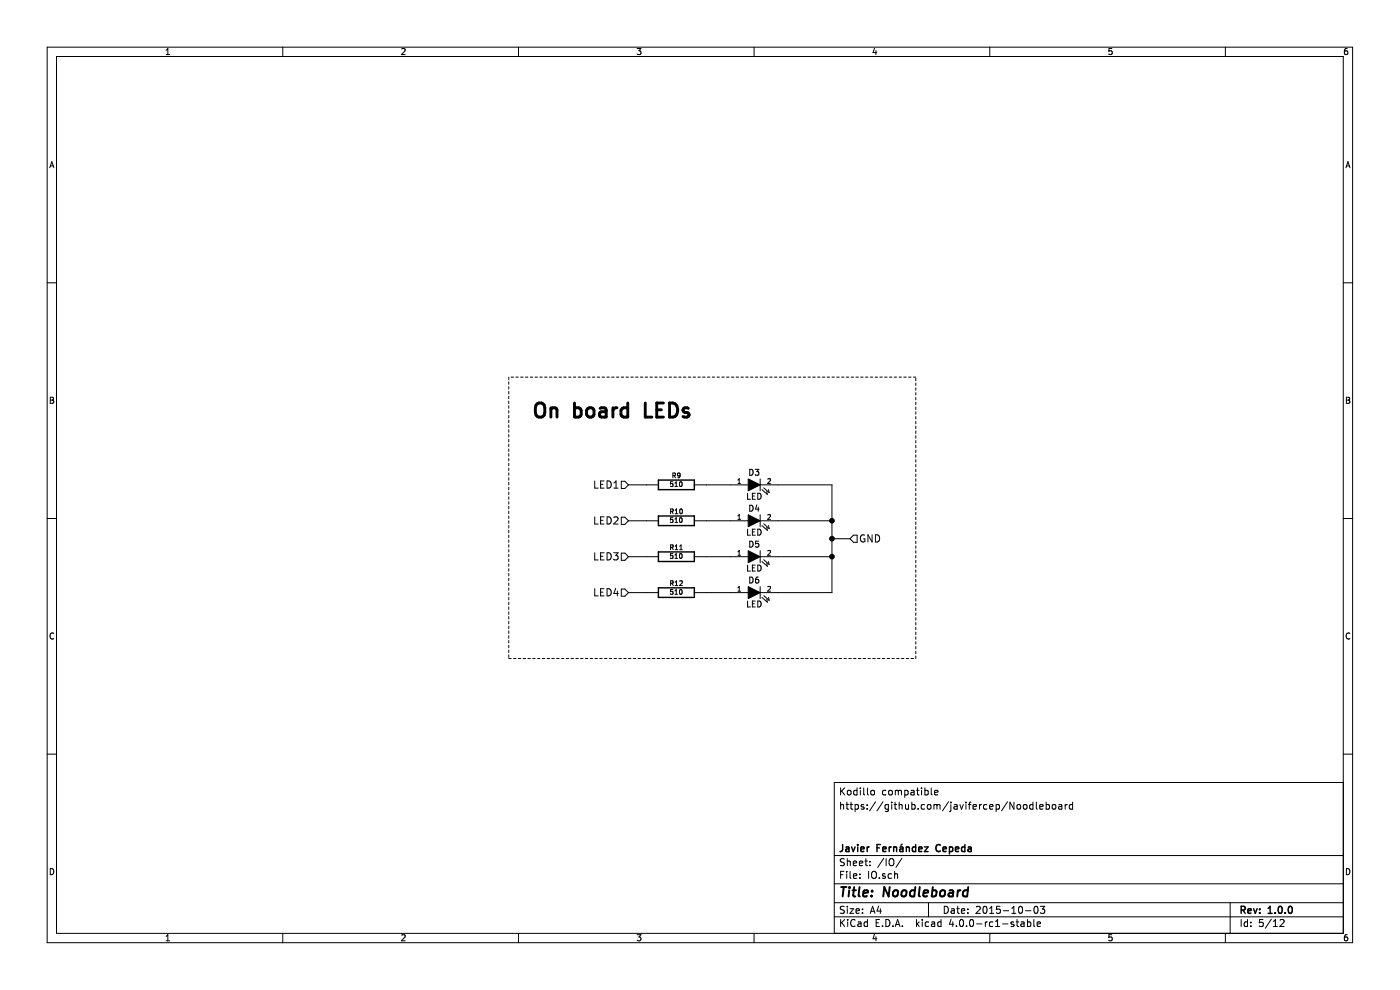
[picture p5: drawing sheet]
EESchema Schematic File Version 2
LIBS:Noodleboard-rescue
LIBS:power
LIBS:device
LIBS:transistors
LIBS:conn
LIBS:linear
LIBS:regul
LIBS:74xx
LIBS:cmos4000
LIBS:adc-dac
LIBS:memory
LIBS:xilinx
LIBS:microcontrollers
LIBS:dsp
LIBS:microchip
LIBS:analog_switches
LIBS:motorola
LIBS:texas
LIBS:intel
LIBS:audio
LIBS:interface
LIBS:digital-audio
LIBS:philips
LIBS:display
LIBS:cypress
LIBS:siliconi
LIBS:opto
LIBS:atmel
LIBS:contrib
LIBS:valves
LIBS:ChefLib
LIBS:ComponentLib
LIBS:Noodleboard-cache
EELAYER 25 0
EELAYER END
$Descr A4 11693 8268
encoding utf-8
Sheet 5 12
Title "Noodleboard"
Date "2015-10-03"
Rev "1.0.0"
Comp "Javier Fernández Cepeda"
Comment1 ""
Comment2 ""
Comment3 "https://github.com/javifercep/Noodleboard"
Comment4 "Kodillo compatible"
$EndDescr
Text HLabel 7100 4500 2    60   Input ~ 0
GND
$Comp
L LED-RESCUE-Noodleboard D3
U 1 1
P 6300 4050
F 0 "D3" H 6300 4150 50  0000 C CNN
F 1 "LED" H 6300 3950 50  0000 C CNN
F 2 "LEDs:LED-0805" H 6300 4050 60  0001 C CNN
F 3 "~" H 6300 4050 60  0000 C CNN
	1    6300 4050
	1    0    0    -1  
$EndComp
$Comp
L R-RESCUE-Noodleboard R9
U 1 1
P 5650 4050
F 0 "R9" V 5730 4050 40  0000 C CNN
F 1 "510" V 5657 4051 40  0000 C CNN
F 2 "Resistors_SMD:R_0603_HandSoldering" V 5580 4050 30  0001 C CNN
F 3 "~" H 5650 4050 30  0000 C CNN
	1    5650 4050
	0    -1   -1   0   
$EndComp
Wire Wire Line
	5900 4050 6100 4050
Wire Wire Line
	6500 4050 6950 4050
Wire Wire Line
	5400 4050 5250 4050
$Comp
L LED-RESCUE-Noodleboard D4
U 1 1
P 6300 4350
F 0 "D4" H 6300 4450 50  0000 C CNN
F 1 "LED" H 6300 4250 50  0000 C CNN
F 2 "LEDs:LED-0805" H 6300 4350 60  0001 C CNN
F 3 "~" H 6300 4350 60  0000 C CNN
	1    6300 4350
	1    0    0    -1  
$EndComp
$Comp
L R-RESCUE-Noodleboard R10
U 1 1
P 5650 4350
F 0 "R10" V 5730 4350 40  0000 C CNN
F 1 "510" V 5657 4351 40  0000 C CNN
F 2 "Resistors_SMD:R_0603_HandSoldering" V 5580 4350 30  0001 C CNN
F 3 "~" H 5650 4350 30  0000 C CNN
	1    5650 4350
	0    -1   -1   0   
$EndComp
Wire Wire Line
	5900 4350 6100 4350
Wire Wire Line
	6500 4350 6950 4350
Wire Wire Line
	5400 4350 5250 4350
$Comp
L LED-RESCUE-Noodleboard D5
U 1 1
P 6300 4650
F 0 "D5" H 6300 4750 50  0000 C CNN
F 1 "LED" H 6300 4550 50  0000 C CNN
F 2 "LEDs:LED-0805" H 6300 4650 60  0001 C CNN
F 3 "~" H 6300 4650 60  0000 C CNN
	1    6300 4650
	1    0    0    -1  
$EndComp
$Comp
L R-RESCUE-Noodleboard R11
U 1 1
P 5650 4650
F 0 "R11" V 5730 4650 40  0000 C CNN
F 1 "510" V 5657 4651 40  0000 C CNN
F 2 "Resistors_SMD:R_0603_HandSoldering" V 5580 4650 30  0001 C CNN
F 3 "~" H 5650 4650 30  0000 C CNN
	1    5650 4650
	0    -1   -1   0   
$EndComp
Wire Wire Line
	5900 4650 6100 4650
Wire Wire Line
	6950 4650 6500 4650
Wire Wire Line
	5400 4650 5250 4650
$Comp
L LED-RESCUE-Noodleboard D6
U 1 1
P 6300 4950
F 0 "D6" H 6300 5050 50  0000 C CNN
F 1 "LED" H 6300 4850 50  0000 C CNN
F 2 "LEDs:LED-0805" H 6300 4950 60  0001 C CNN
F 3 "~" H 6300 4950 60  0000 C CNN
	1    6300 4950
	1    0    0    -1  
$EndComp
$Comp
L R-RESCUE-Noodleboard R12
U 1 1
P 5650 4950
F 0 "R12" V 5730 4950 40  0000 C CNN
F 1 "510" V 5657 4951 40  0000 C CNN
F 2 "Resistors_SMD:R_0603_HandSoldering" V 5580 4950 30  0001 C CNN
F 3 "~" H 5650 4950 30  0000 C CNN
	1    5650 4950
	0    -1   -1   0   
$EndComp
Wire Wire Line
	5900 4950 6100 4950
Wire Wire Line
	6950 4950 6500 4950
Wire Wire Line
	5400 4950 5250 4950
Text HLabel 5250 4050 0    60   Input ~ 0
LED1
Text HLabel 5250 4350 0    60   Input ~ 0
LED2
Text HLabel 5250 4650 0    60   Input ~ 0
LED3
Text HLabel 5250 4950 0    60   Input ~ 0
LED4
Wire Notes Line
	4250 3150 4250 5500
Wire Notes Line
	4250 5500 7650 5500
Wire Notes Line
	7650 5500 7650 3150
Wire Notes Line
	7650 3150 4250 3150
Text Notes 4450 3500 0    118  ~ 24
On board LEDs
Wire Wire Line
	6950 4050 6950 4950
Wire Wire Line
	6950 4500 7100 4500
Connection ~ 6950 4500
Connection ~ 6950 4350
Connection ~ 6950 4650
$EndSCHEMATC
